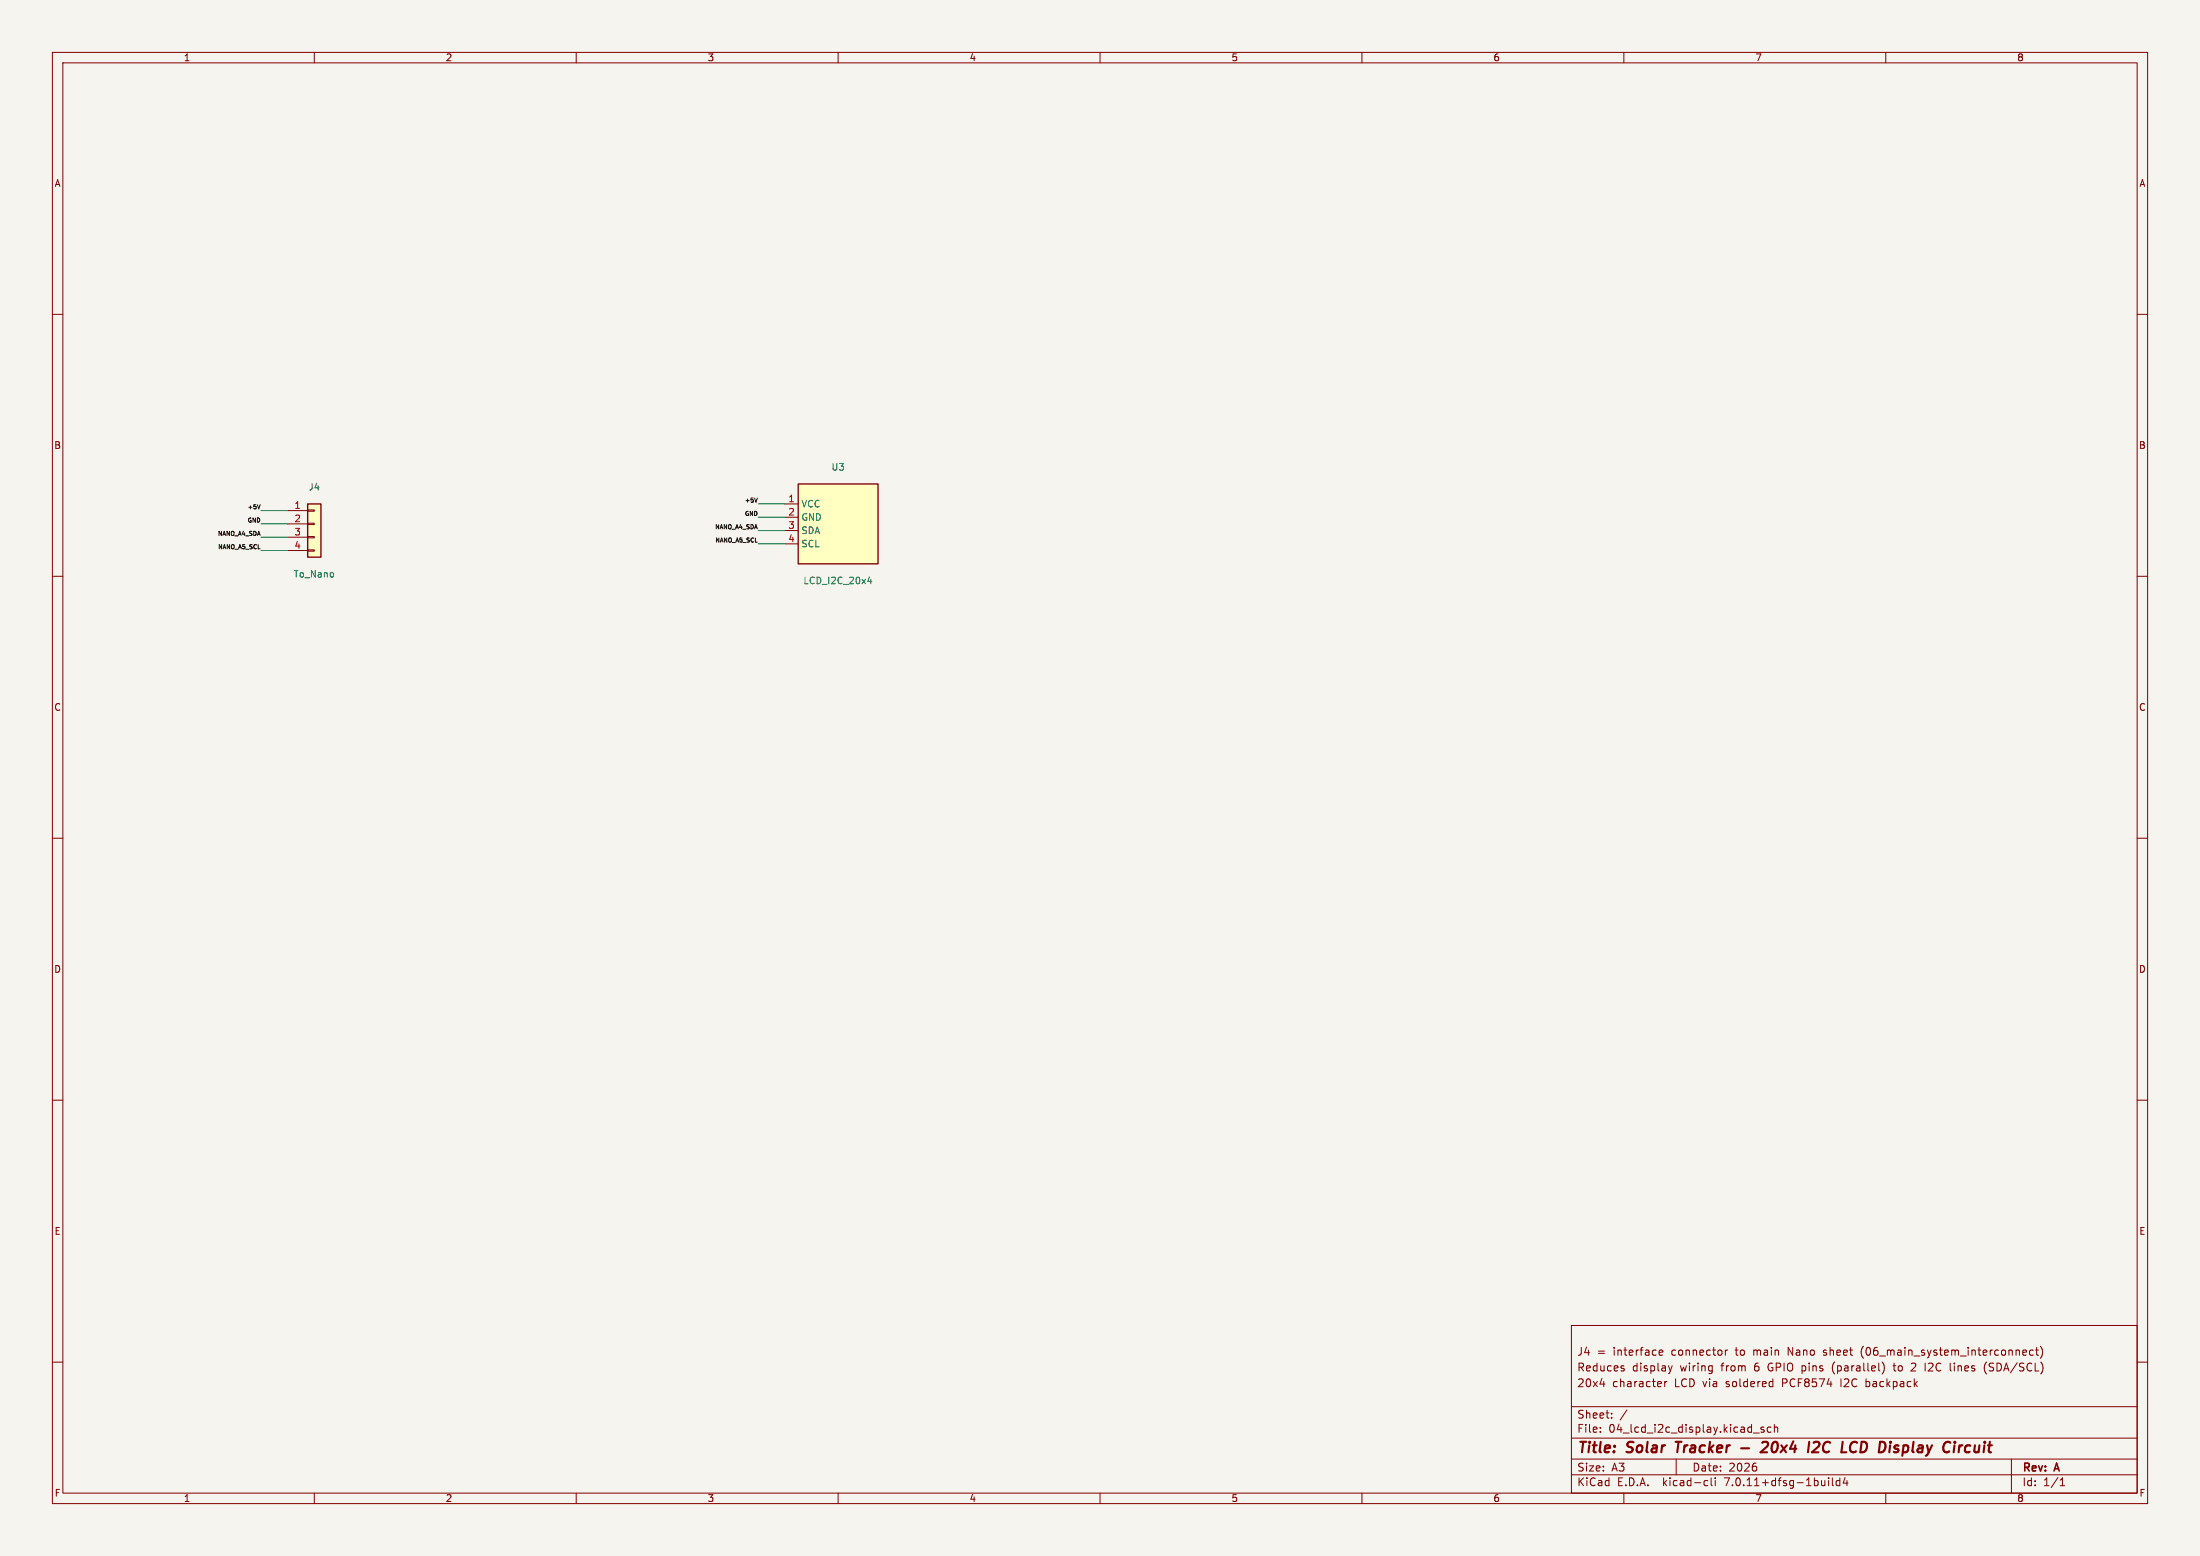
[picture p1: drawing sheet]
(kicad_sch (version 20230121) (generator eeschema)
 (paper "A3")
 (title_block
  (title "Solar Tracker - 20x4 I2C LCD Display Circuit")
  (date "2026")
  (rev "A")
  (comment 1 "20x4 character LCD via soldered PCF8574 I2C backpack")
  (comment 2 "Reduces display wiring from 6 GPIO pins (parallel) to 2 I2C lines (SDA/SCL)")
  (comment 3 "J4 = interface connector to main Nano sheet (06_main_system_interconnect)"))
 (lib_symbols
 (symbol "Connector_Generic:Conn_01x04" (pin_names (offset 1.016) hide) (in_bom yes) (on_board yes)
   (property "Reference" "J" (at 0 5.08 0) (effects (font (size 1.27 1.27))))
   (property "Value" "Conn_01x04" (at 0 -7.62 0) (effects (font (size 1.27 1.27))))
   (property "Footprint" "" (at 0 0 0) (effects (font (size 1.27 1.27)) hide))
   (property "Datasheet" "~" (at 0 0 0) (effects (font (size 1.27 1.27)) hide))
   (symbol "Conn_01x04_1_1"
    (rectangle (start -1.27 -4.953) (end 0 -5.207) (stroke (width 0.1524) (type default)) (fill (type none)))
    (rectangle (start -1.27 -2.413) (end 0 -2.667) (stroke (width 0.1524) (type default)) (fill (type none)))
    (rectangle (start -1.27 0.127) (end 0 -0.127) (stroke (width 0.1524) (type default)) (fill (type none)))
    (rectangle (start -1.27 2.667) (end 0 2.413) (stroke (width 0.1524) (type default)) (fill (type none)))
    (rectangle (start -1.27 3.81) (end 1.27 -6.35) (stroke (width 0.254) (type default)) (fill (type background)))
    (pin passive line (at -5.08 2.54 0) (length 3.81) (name "Pin_1" (effects (font (size 1.27 1.27)))) (number "1" (effects (font (size 1.27 1.27)))))
    (pin passive line (at -5.08 0 0) (length 3.81) (name "Pin_2" (effects (font (size 1.27 1.27)))) (number "2" (effects (font (size 1.27 1.27)))))
    (pin passive line (at -5.08 -2.54 0) (length 3.81) (name "Pin_3" (effects (font (size 1.27 1.27)))) (number "3" (effects (font (size 1.27 1.27)))))
    (pin passive line (at -5.08 -5.08 0) (length 3.81) (name "Pin_4" (effects (font (size 1.27 1.27)))) (number "4" (effects (font (size 1.27 1.27)))))))
 (symbol "Local:LCD_I2C_20x4" (in_bom yes) (on_board yes)
   (property "Reference" "U" (at -7.62 9.525 0) (effects (font (size 1.27 1.27)) (justify left bottom)))
   (property "Value" "LCD_I2C_20x4" (at -7.62 -10.16 0) (effects (font (size 1.27 1.27)) (justify left top)))
   (property "Footprint" "" (at 0 0 0) (effects (font (size 1.27 1.27)) hide))
   (property "Datasheet" "" (at 0 0 0) (effects (font (size 1.27 1.27)) hide))
   (symbol "LCD_I2C_20x4_0_1"
    (rectangle (start -7.62 7.62) (end 7.62 -7.62) (stroke (width 0.254) (type default)) (fill (type background))))
   (symbol "LCD_I2C_20x4_1_1"
    (pin power_in line (at -10.16 3.81 0) (length 2.54) (name "VCC" (effects (font (size 1.27 1.27)))) (number "1" (effects (font (size 1.27 1.27)))))
    (pin power_in line (at -10.16 1.27 0) (length 2.54) (name "GND" (effects (font (size 1.27 1.27)))) (number "2" (effects (font (size 1.27 1.27)))))
    (pin bidirectional line (at -10.16 -1.27 0) (length 2.54) (name "SDA" (effects (font (size 1.27 1.27)))) (number "3" (effects (font (size 1.27 1.27)))))
    (pin bidirectional line (at -10.16 -3.81 0) (length 2.54) (name "SCL" (effects (font (size 1.27 1.27)))) (number "4" (effects (font (size 1.27 1.27))))))))
 (wire (pts (xy 54.92 97.46) (xy 49.84 97.46)) (stroke (width 0) (type default)))
 (wire (pts (xy 149.84 96.19) (xy 144.76 96.19)) (stroke (width 0) (type default)))
 (wire (pts (xy 54.92 100.0) (xy 49.84 100.0)) (stroke (width 0) (type default)))
 (wire (pts (xy 149.84 98.73) (xy 144.76 98.73)) (stroke (width 0) (type default)))
 (wire (pts (xy 54.92 102.54) (xy 49.84 102.54)) (stroke (width 0) (type default)))
 (wire (pts (xy 149.84 101.27) (xy 144.76 101.27)) (stroke (width 0) (type default)))
 (wire (pts (xy 54.92 105.08) (xy 49.84 105.08)) (stroke (width 0) (type default)))
 (wire (pts (xy 149.84 103.81) (xy 144.76 103.81)) (stroke (width 0) (type default)))
 (label "+5V" (at 49.84 97.46 0) (effects (font (size 0.8 0.8)) (justify right bottom)))
 (label "+5V" (at 144.76 96.19 0) (effects (font (size 0.8 0.8)) (justify right bottom)))
 (label "GND" (at 49.84 100.0 0) (effects (font (size 0.8 0.8)) (justify right bottom)))
 (label "GND" (at 144.76 98.73 0) (effects (font (size 0.8 0.8)) (justify right bottom)))
 (label "NANO_A4_SDA" (at 49.84 102.54 0) (effects (font (size 0.8 0.8)) (justify right bottom)))
 (label "NANO_A4_SDA" (at 144.76 101.27 0) (effects (font (size 0.8 0.8)) (justify right bottom)))
 (label "NANO_A5_SCL" (at 49.84 105.08 0) (effects (font (size 0.8 0.8)) (justify right bottom)))
 (label "NANO_A5_SCL" (at 144.76 103.81 0) (effects (font (size 0.8 0.8)) (justify right bottom)))
 (symbol (lib_id "Connector_Generic:Conn_01x04") (at 60 100 0) (unit 1) (in_bom yes) (on_board yes) (dnp no)
  (property "Reference" "J4" (at 60 93.69 0) (effects (font (size 1.27 1.27)) (justify bottom)))
  (property "Value" "To_Nano" (at 60 108.85 0) (effects (font (size 1.27 1.27)) (justify top)))
  (property "Footprint" "" (at 60 100 0) (effects (font (size 1.27 1.27)) hide)) (pin "1") (pin "2") (pin "3") (pin "4"))
 (symbol (lib_id "Local:LCD_I2C_20x4") (at 160 100 0) (unit 1) (in_bom yes) (on_board yes) (dnp no)
  (property "Reference" "U3" (at 160 89.88 0) (effects (font (size 1.27 1.27)) (justify bottom)))
  (property "Value" "LCD_I2C_20x4" (at 160 110.12 0) (effects (font (size 1.27 1.27)) (justify top)))
  (property "Footprint" "" (at 160 100 0) (effects (font (size 1.27 1.27)) hide)) (pin "1") (pin "2") (pin "3") (pin "4"))
 (sheet_instances (path "" (page "1"))))
